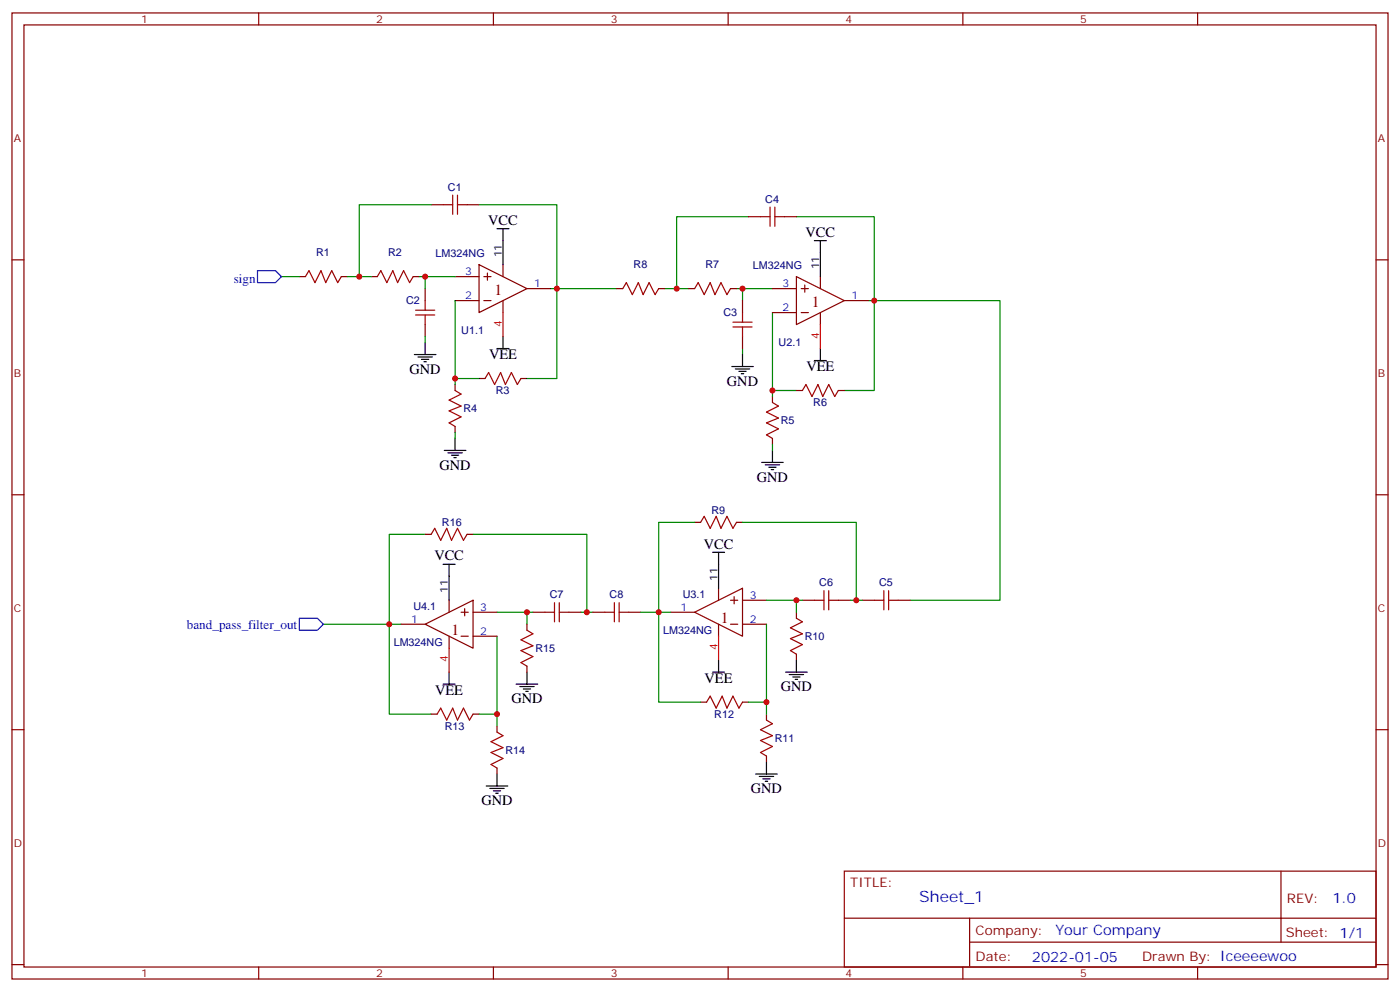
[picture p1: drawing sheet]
<svg xmlns="http://www.w3.org/2000/svg" width="412mm" height="292mm" viewBox="0 0 412 292" stroke-linecap="round" stroke-linejoin="round" font-family="sans-serif">
<g fill="none" stroke="#870000" stroke-width=".35">
<path d="M3.5 3.8h405.4v284.3h-405.4zM7.1 7.3h398.2v277.3h-398.2zM76.2 3.8v3.5M145.3 3.8v3.5M214.5 3.8v3.5M283.6 3.8v3.5M352.8 3.8v3.5M3.5 76.5h3.6M127 60.3h3.5M137.6 60.3h3.5M141.1 77.9l14.1 7-14.1 7.1zM148.2 77.9v3.5"/>
<path d="M220.5 63.8h3.5M231.1 63.8h3.5M405.3 76.5h3.6M88.2 81.4h1.8M100.5 81.4h1.8M109.4 81.4h1.7M121.7 81.4h1.8M125.2 84.9v3.6M125.2 95.5v3.6M134.1 88.5h7M134.1 81.4h7M142.5 88.5h2.1"/>
<path d="M142.5 81.4h2.1M143.6 80.4v2.1M148.2 88.5v3.5M155.2 84.9h7.1M181.7 84.9h1.7M194 84.9h1.8M202.8 84.9h1.8M215.2 84.9h1.8M218.7 88.5v3.5M218.7 99.1v3.5M227.5 84.9h7.1M227.5 92h7.1"/>
<path d="M234.6 81.4l14.1 7.1-14.1 7zM236 84.9h2.1M236 92h2.1M237.1 83.9v2.1M241.7 81.4v3.5M241.7 92v3.5M248.7 88.5h7.1M134.1 113.2v1.7M141.1 111.4h1.8M153.5 111.4h1.7M227.5 116.7v1.8M234.6 114.9h1.8"/>
<path d="M246.9 114.9h1.8M134.1 125.5v1.8M227.5 129v1.8M3.5 145.6h3.6M125.2 157.3h1.8M137.6 157.3h1.7M204.6 153.7h1.8M217 153.7h1.7M405.3 145.6h3.6M132.3 176.7v3.5M136.9 179.1v2.2M211.7 173.1v3.6"/>
<path d="M215.2 176.7h2.1M216.3 175.6v2.1M218.7 176.7h7.1M236.4 176.7h3.5M246.9 176.7h3.6M254 176.7h3.5M264.6 176.7h3.5M118.2 183.7h7M125.2 183.7l14.1-7v14.1zM132.3 187.3v3.5M135.8 180.2h2.1M135.8 187.3h2.1"/>
<path d="M139.3 180.2h7.1M139.3 187.3h7.1M155.2 183.7v1.8M155.2 196.1v1.7M157 180.2h3.5M167.6 180.2h3.5M174.6 180.2h3.6M185.2 180.2h3.5M197.6 180.2h7M204.6 180.2l14.1-7.1v14.2zM211.7 183.7v3.6M215.2 183.7h2.1"/>
<path d="M218.7 183.7h7.1M234.6 180.2v1.8M234.6 192.5v1.8M3.5 214.8h3.6M127 210.2h1.8M139.3 210.2h1.8M146.4 213.7v1.8M206.4 206.7h1.7M218.7 206.7h1.8M225.8 210.2v1.7M405.3 214.8h3.6M146.4 226.1v1.7"/>
<path d="M225.8 222.5v1.8M248.7 256.4h156.6v28.2h-156.6zM377.3 256.4v20.9M248.7 270.2h156.5M285.6 277.3h119.6M285.6 270.2v14.2M3.5 283.9h3.6M76.2 284.6v3.5M145.3 284.6v3.5M214.5 284.6v3.5M283.6 284.6v3.5M352.8 284.6v3.5"/>
<path d="M405.3 283.9h3.6"/>
</g>
<path d="M148.2 92v7.1M241.7 95.5v7.1M132.3 190.8v7M211.7 187.3v7" fill="none" stroke="#f00" stroke-width=".35"/>
<g fill="none" stroke="#000" stroke-width=".35">
<path d="M146.4 67.3h3.5M148.2 67.3v10.6M239.9 70.8h3.5M241.7 70.8v10.6M148.2 99.1v3.5M122.1 104.4h6.3M123.1 105.1h4.3M124.2 105.8h2.1M124.9 106.5h.7M125.2 100.8v3.6M146.4 102.6h3.5M215.5 107.9h6.4"/>
<path d="M216.6 108.6h4.2M217.7 109.3h2.1M218.4 110h.7M218.7 104.4v3.5M239.9 106.1h3.5M241.7 102.6v3.5M130.9 132.6h6.3M131.9 133.3h4.3M133 134h2.1M133.7 134.7h.7M134.1 129v3.6M224.4 136.1h6.3"/>
<path d="M225.4 136.8h4.3M226.5 137.5h2.1M227.2 138.2h.7M227.5 132.6v3.5M130.5 166.1h3.6M132.3 166.1v10.6M209.9 162.6h3.5M211.7 162.6v10.5M132.3 197.8v3.6M155.2 197.8v3.6M209.9 197.8h3.5M211.7 194.3v3.5"/>
<path d="M231.4 197.8h6.4M232.5 198.5h4.2M233.5 199.2h2.2M234.2 200h.7M234.6 194.3v3.5M130.5 201.4h3.6M152 201.4h6.4M153.1 202.1h4.2M154.2 202.8h2.1M154.9 203.5h.7M143.2 231.4h6.4M144.3 232.1h4.2"/>
<path d="M145.3 232.8h2.2M146 233.5h.8M146.4 227.8v3.6M222.6 227.8h6.4M223.7 228.5h4.2M224.7 229.2h2.1M225.4 229.9h.7M225.8 224.3v3.5"/>
</g>
<g fill="none" stroke="#a10000" stroke-width=".35">
<path d="M133.3 57.4v5.7M134.8 57.4v5.7M130.5 60.3h2.8M134.8 60.3h2.8M224 63.8h2.8M226.8 61v5.6M228.2 63.8h2.9M228.2 61v5.6M90 81.4l1-1.7 1.8 3.5 1.7-3.5 1.5 3.5 1.7-3.5 1.8 3.5 1-1.8M111.1 81.4l1.1-1.7 1.7 3.5 1.8-3.5 1.4 3.5 1.8-3.5 1.7 3.5 1.1-1.8M122.4 92.7h5.7M122.4 91.3h5.7"/>
<path d="M125.2 88.5v2.8M125.2 92.7v2.8M183.4 84.9l1.1-1.7 1.8 3.5 1.7-3.5 1.4 3.5 1.8-3.5 1.8 3.5 1-1.8M204.6 84.9l1.1-1.7 1.7 3.5 1.8-3.5 1.4 3.5 1.8-3.5 1.7 3.5 1.1-1.8M215.9 96.2h5.6M215.9 94.8h5.6M218.7 92v2.8M218.7 96.2v2.9M134.1 114.9l1.7 1.1-3.5 1.8 3.5 1.7-3.5 1.4 3.5 1.8-3.5 1.8 1.8 1M142.9 111.4l1-1.8 1.8 3.6 1.8-3.6 1.4 3.6 1.7-3.6 1.8 3.6 1.1-1.8M227.5 118.5l1.8 1-3.5 1.8 3.5 1.7-3.5 1.5 3.5 1.7-3.5 1.8 1.7 1M236.4 114.9l1-1.7 1.8 3.5 1.7-3.5 1.5 3.5 1.7-3.5 1.8 3.5 1-1.8"/>
<path d="M127 157.3l1.1-1.8 1.7 3.5 1.8-3.5 1.4 3.5 1.8-3.5 1.7 3.5 1.1-1.7M206.4 153.7l1-1.7 1.8 3.5 1.8-3.5 1.4 3.5 1.7-3.5 1.8 3.5 1.1-1.8M163.3 177.4v5.6M164.7 177.4v5.6M181 177.4v5.6M182.4 177.4v5.6M239.9 176.7h2.8M242.7 173.8v5.7M244.1 176.7h2.8M244.1 173.8v5.7M257.5 176.7h2.8M260.3 173.8v5.7"/>
<path d="M261.8 176.7h2.8M261.8 173.8v5.7M155.2 185.5l1.8 1-3.5 1.8 3.5 1.8-3.5 1.4 3.5 1.8-3.5 1.7 1.7 1.1M160.5 180.2h2.8M164.7 180.2h2.9M178.2 180.2h2.8M182.4 180.2h2.8M234.6 182l1.8 1-3.6 1.8 3.6 1.7-3.6 1.5 3.6 1.7-3.6 1.8 1.8 1M128.8 210.2l1-1.8 1.8 3.5 1.7-3.5 1.5 3.5 1.7-3.5 1.8 3.5 1-1.7M146.4 215.5l1.8 1-3.6 1.8 3.6 1.8-3.6 1.4 3.6 1.7-3.6 1.8 1.8 1.1M208.1 206.7l1.1-1.8 1.8 3.5 1.7-3.5 1.4 3.5 1.8-3.5 1.8 3.5 1-1.7M225.8 211.9l1.7 1.1-3.5 1.8 3.5 1.7-3.5 1.4 3.5 1.8-3.5 1.8 1.8 1"/>
</g>
<g fill="none" stroke="#008700" stroke-width=".35">
<path d="M127 60.3h-21.2v21.1M141.1 60.3h22.9v24.6h-1.7M220.5 63.8h-21.2v21.1M234.6 63.8h22.9v24.7h-1.7M82.9 81.4h5.3M102.3 81.4h7.1M123.5 81.4h10.6M125.2 81.4v3.5M125.2 99.1v1.7M134.1 88.5v22.9h7M181.7 84.9h-17.7v26.5h-8.8M195.8 84.9h7"/>
<path d="M217 84.9h10.5M218.7 84.9v3.6M227.5 92v22.9h7.1M134.1 111.4v1.8M218.7 102.6v1.8M227.5 114.9v1.8M248.7 114.9h8.8v-26.4h37.1v88.2h-26.5M134.1 127.3v1.7M227.5 130.8v1.8M125.2 157.3h-10.5v26.4h3.5M139.3 157.3h33.6v22.9M204.6 153.7h-10.6v26.5h3.6"/>
<path d="M218.7 153.7h33.5v23M225.8 176.7h10.6M234.6 176.7v3.5M250.5 176.7h3.5M95.2 183.7h19.5v26.5h12.3M146.4 187.3v22.9h-5.3M146.4 180.2h10.6M155.2 180.2v3.5M171.1 180.2h3.5M188.7 180.2h5.3v26.5h12.4M225.8 183.7v23h-5.3M146.4 210.2v3.5"/>
<path d="M225.8 206.7v3.5"/>
</g>
<path d="M75.8 79.7h5.3l1.8 1.7-1.8 1.8h-5.3zM88.2 182h5.3l1.7 1.7-1.7 1.8h-5.3z" fill="none" stroke="#00f" stroke-width=".35"/>
<g fill="#c00">
<circle cx="105.8" cy="81.4" r=".88"/>
<circle cx="125.2" cy="81.4" r=".88"/>
<circle cx="164" cy="84.9" r=".88"/>
<circle cx="257.5" cy="88.5" r=".88"/>
<circle cx="218.7" cy="84.9" r=".88"/>
<circle cx="199.3" cy="84.9" r=".88"/>
<circle cx="234.6" cy="176.7" r=".88"/>
<circle cx="194" cy="180.2" r=".88"/>
<circle cx="225.8" cy="206.7" r=".88"/>
<circle cx="146.4" cy="210.2" r=".88"/>
<circle cx="114.7" cy="183.7" r=".88"/>
<circle cx="155.2" cy="180.2" r=".88"/>
<circle cx="172.9" cy="180.2" r=".88"/>
<circle cx="252.2" cy="176.7" r=".88"/>
<circle cx="134.1" cy="111.4" r=".88"/>
<circle cx="227.5" cy="114.9" r=".88"/>
</g>
<g font-size="4.6" fill="#800">
<text x="145.7" y="86.7">1</text>
<text x="239.2" y="90.2">1</text>
<text x="212.4" y="183.2">1</text>
<text x="133" y="186.8">1</text>
</g>
<text font-size="4.6" fill="#00f" x="270.8" y="265.4">Sheet_1</text>
<g font-size="4.2">
<text x="143.8" y="66.2">VCC</text>
<text x="237.3" y="69.7">VCC</text>
<text x="144.1" y="105.8">VEE</text>
<text x="120.6" y="110">GND</text>
<text x="214.1" y="113.5">GND</text>
<text x="237.5" y="109.3">VEE</text>
<text x="129.5" y="138.2">GND</text>
<text x="223" y="141.7">GND</text>
<text x="207.3" y="161.4">VCC</text>
<text x="127.9" y="165">VCC</text>
<text x="207.6" y="201">VEE</text>
<text x="230" y="203.5">GND</text>
<text x="128.2" y="204.5">VEE</text>
<text x="150.6" y="207">GND</text>
<text x="221.2" y="233.5">GND</text>
<text x="141.8" y="237">GND</text>
</g>
<g font-size="4.2" fill="#00f">
<text x="392.5" y="265.7">1.0</text>
<text x="310.9" y="275.2">Your Company</text>
<text x="304" y="283">2022-01-05</text>
</g>
<g font-size="3.9" fill="#00f">
<text x="68.8" y="83.2">sign</text>
<text x="55" y="185">band_pass_filter_out</text>
</g>
<g font-size="3.9" fill="#800">
<text x="250.5" y="261">TITLE:</text>
<text x="379.1" y="265.7">REV:</text>
<text x="287.4" y="275.2">Company:</text>
<text x="378.7" y="275.8">Sheet: 1/1</text>
<text x="287.4" y="282.9">Date:</text>
<text x="336.4" y="282.9">Drawn By: Iceeeewoo</text>
</g>
<g font-size="3.2" fill="#800">
<text x="41.6" y="6.8">1</text>
<text x="110.8" y="6.8">2</text>
<text x="179.9" y="6.8">3</text>
<text x="249.1" y="6.8">4</text>
<text x="318.2" y="6.8">5</text>
<text x="4.1" y="41.9">A</text>
<text x="405.9" y="41.9">A</text>
<text x="4.1" y="111.1">B</text>
<text x="405.9" y="111.1">B</text>
<text x="4.1" y="180.2">C</text>
<text x="405.9" y="180.2">C</text>
<text x="4.1" y="249.3">D</text>
<text x="405.9" y="249.3">D</text>
<text x="41.6" y="287.6">1</text>
<text x="110.8" y="287.6">2</text>
<text x="179.9" y="287.6">3</text>
<text x="249.1" y="287.6">4</text>
<text x="318.2" y="287.6">5</text>
</g>
<g font-size="3.2" fill="#000080">
<text x="132" y="56.2">C1</text>
<text x="225.4" y="59.7">C4</text>
<text x="93.1" y="75.4">R1</text>
<text x="114.3" y="75.4">R2</text>
<text x="128.3" y="75.5">LM324NG</text>
<text x="186.6" y="78.9">R8</text>
<text x="207.8" y="78.9">R7</text>
<text x="221.8" y="79">LM324NG</text>
<text x="119.6" y="89.6">C2</text>
<text x="213.1" y="93.1">C3</text>
<text x="135.9" y="98.4">U1.1</text>
<text x="229.4" y="102">U2.1</text>
<text x="146.1" y="116.1">R3</text>
<text x="239.6" y="119.6">R6</text>
<text x="136.5" y="121.4">R4</text>
<text x="230" y="124.9">R5</text>
<text x="130.2" y="154.9">R16</text>
<text x="209.6" y="151.3">R9</text>
<text x="241.3" y="172.5">C6</text>
<text x="259" y="172.5">C5</text>
<text x="121.8" y="179.6">U4.1</text>
<text x="161.9" y="176">C7</text>
<text x="179.6" y="176">C8</text>
<text x="201.1" y="176">U3.1</text>
<text x="116" y="190.1">LM324NG</text>
<text x="157.7" y="191.9">R15</text>
<text x="195.3" y="186.6">LM324NG</text>
<text x="237.1" y="188.4">R10</text>
<text x="131" y="214.8">R13</text>
<text x="210.4" y="211.3">R12</text>
<text x="148.9" y="221.9">R14</text>
<text x="228.2" y="218.4">R11</text>
</g>
<g font-size="3.2">
<text x="147.8" y="75.8" transform="rotate(-90 147.8 75.8)">11</text>
<text x="241.3" y="79.3" transform="rotate(-90 241.3 79.3)">11</text>
<text x="211.3" y="171" transform="rotate(-90 211.3 171)">11</text>
<text x="131.9" y="174.6" transform="rotate(-90 131.9 174.6)">11</text>
</g>
<g font-size="3.2" fill="#00f">
<text x="137" y="81.1">3</text>
<text x="137" y="88.1">2</text>
<text x="157.3" y="84.6">1</text>
<text x="230.5" y="84.6">3</text>
<text x="250.8" y="88.1">1</text>
<text x="230.5" y="91.7">2</text>
<text x="141.5" y="179.8">3</text>
<text x="200.5" y="179.8">1</text>
<text x="220.8" y="176.3">3</text>
<text x="121.1" y="183.4">1</text>
<text x="220.8" y="183.4">2</text>
<text x="141.5" y="186.9">2</text>
</g>
<g font-size="3.2" fill="#f00">
<text x="147.8" y="96.1" transform="rotate(-90 147.8 96.1)">4</text>
<text x="241.3" y="99.7" transform="rotate(-90 241.3 99.7)">4</text>
<text x="211.3" y="191.4" transform="rotate(-90 211.3 191.4)">4</text>
<text x="131.9" y="194.9" transform="rotate(-90 131.9 194.9)">4</text>
</g>
</svg>
